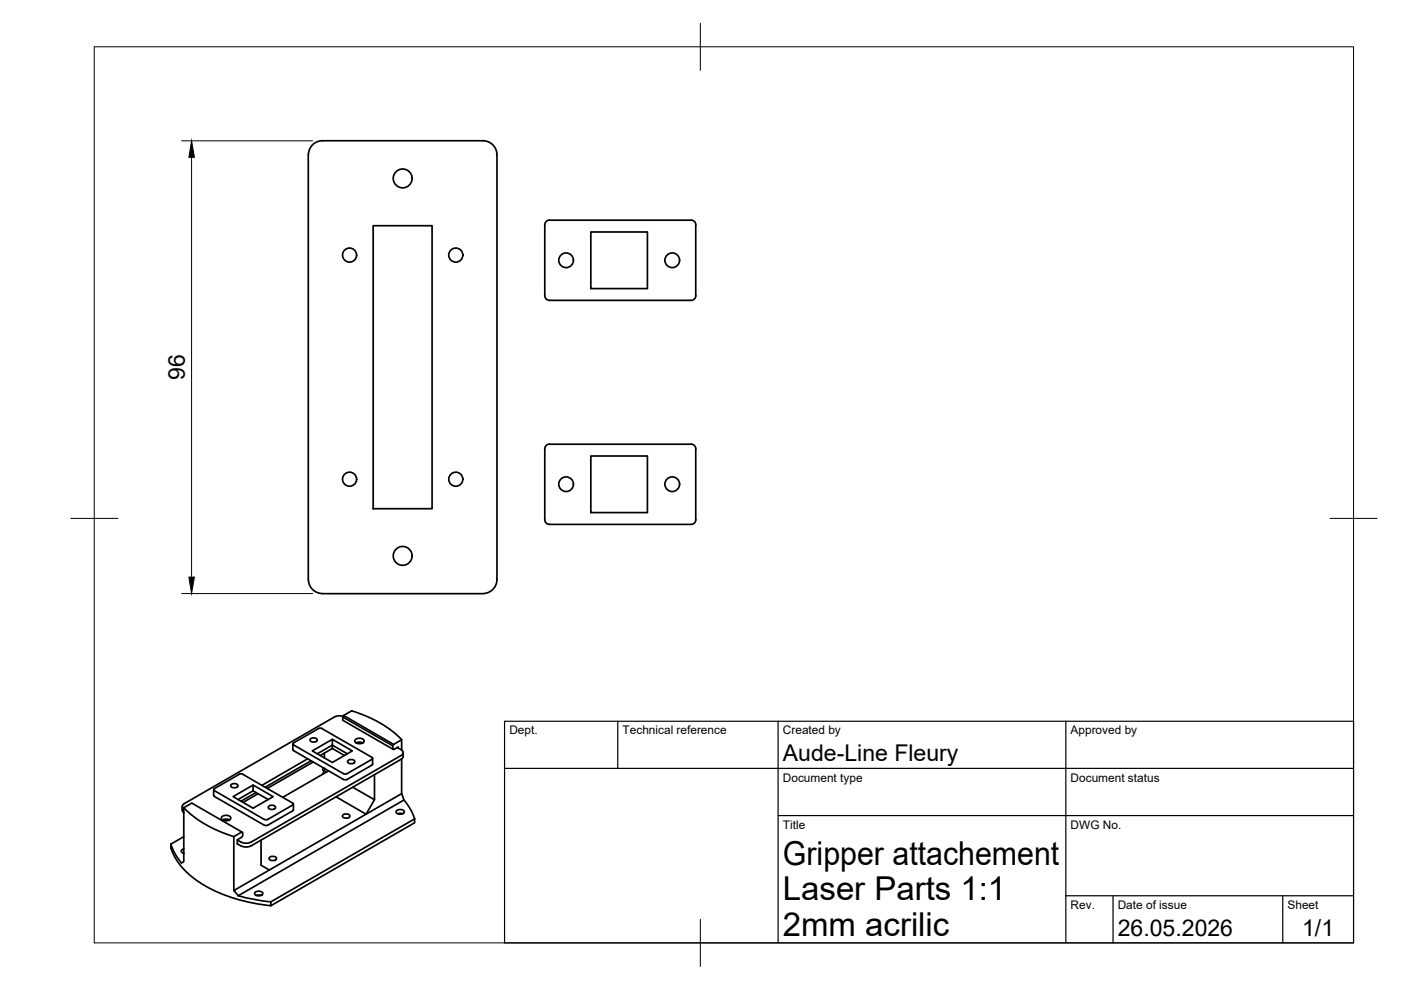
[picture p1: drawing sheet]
<svg xmlns="http://www.w3.org/2000/svg" width="297mm" height="210mm" viewBox="0 0 297 210" stroke-linecap="round" stroke-linejoin="round" font-family="sans-serif">
<!-- layer: Visible -->
<g fill="none" stroke="#000" stroke-width=".36">
<path d="M65.4 32.8v90.1M65.4 32.8a2.99 2.99 0 0 1 3-3h34a2.99 2.99 0 0 1 3 3M105.4 32.8v90.1a2.99 2.99 0 0 1-3 2.9M79.1 47.9h12.5v60h-12.5zM115.5 47.7v15M116.5 46.7h30M116.5 46.7a1.01 1.01 0 0 0-1 1M125.3 49.2h12v12h-12zM146.5 46.7a1.01 1.01 0 0 1 1 1M147.5 47.7v15M115.5 62.7a1.01 1.01 0 0 0 1 1h30a1.01 1.01 0 0 0 1-1M115.5 95.2a1.01 1.01 0 0 1 1-1h30a.97 .97 0 0 1 1 1"/>
<path d="M115.5 95.2v15a1.01 1.01 0 0 0 1 1h30a1.01 1.01 0 0 0 1-1v-15M125.3 96.7h12v12h-12zM65.4 122.9a2.99 2.99 0 0 0 3 2.9M68.4 125.9h34M62.1 157.7v1.3M62.1 158.9l10.8 6.4M62.2 157.9l10.7 6.2M65.9 156.6l.3-.1a.77 .77 0 0 1 1 .5 .86 .86 0 0 1-1.5-.2zM67.3 159.8l3.2-1.8 3.1 1.8M67.5 154.5l-5.3 3-.1 .3 .1 .1M67.6 154.4h.7M68.2 154.5l10.8 6.2-.1 .3-5.3 3.1-.7-.1"/>
<path d="M68.8 159.7v1M70.5 156.8l-4.3 2.4 4.3 2.5 4.2-2.5-4.2-2.4v1.9l2.5 1.5M70.5 158.7l-2.6 1.5M72.7 152l10.6 6.1M72.8 151.9l-1.2-.1-.7 .2-31.8 18.4M72.9 151.7l10.6 6.1M74.5 150.7l-1.6 1-.2 .3v.7l10.6 6.1M74.6 150.7a24.8 24.8 0 0 1 10.6 6.1M75.3 156.9a1.25 1.25 0 0 1 1.9 .2 1.16 1.16 0 0 1-2 0zM75.5 157.5a1.57 1.57 0 0 1 1.4 0M75.7 157.6h1M84.2 158.5l.9 .5 .4 .4-.2 .5-.2 .3-31.9 18.4"/>
<path d="M84.4 158.6v-.2l-.9 .5-.2-.1v-.7l.2-.3 1.7-1v2.2M85.5 159.6v.8M36.2 179a7.3 7.3 0 0 0 1.8 4.1 24.4 24.4 0 0 0 13.6 7.9l5.8 1M38.6 171l.1 1 .3 .3M39 177.4l-2.8 1.6M39 180l-.6 .4 .6 .5M39 171.3a24.2 24.2 0 0 0 10.6 6.1M39.1 170.4l-.4 .5 .3 .6M45.3 167.4v1.2l.2 .2M45.4 168.9l10.6 6.1M45.4 167.6l10.6 6.2M45.5 167.2l-.2 .3 .2 .1"/>
<path d="M47 173.2a1.25 1.25 0 0 1 1.9 .2 1.16 1.16 0 0 1-2 0zM47.2 173.8a1.57 1.57 0 0 1 1.4 0M47.4 173.9h1.1M49.1 166.3l.3-.1a.77 .77 0 0 1 1 .5 .86 .86 0 0 1-1.5-.2zM50.3 178.9l.8 .5M50.3 178.1l.8 .5M50.4 179l-.1-1 1-.5 .2-.3v-.7l-.2-.1-1.7 1v11.4l7.5-4.3M50.5 169.5l3.2-1.8 3.2 1.8M50.7 164.2l-5.3 3M50.8 164.1h.7l10.6 6.2M51.1 178.5a2.33 2.33 0 0 0 2.1 0M51.1 179.3a2.33 2.33 0 0 0 2.1 0"/>
<path d="M51.3 176.4l-10.6-6.1-1.7 1v11.4l-.5 .3-.4-.6-1.1-1.7-.8-1.7M53.7 166.4l-4.3 2.5 4.3 2.5 4.2-2.5-4.2-2.5v1.3M54.3 168l-3.2 1.9M54.7 168.3l-3.2 1.8M55.4 178.1v5.3l1.7 1.1M57.1 170.9l.3-.1a.77 .77 0 0 1 1 .5 .86 .86 0 0 1-1.5-.2zM62.1 170.3l.1 .1-.1 .3-5.4 3.1-.6-.1M62.2 171.7l-5.5 3.3h-.6M62.2 170.5v1.2M65.2 160.9l-9.7 5.6M66 161.3l-9.8 5.6M66.4 161.6l-9.7 5.6"/>
<path d="M68.6 162.8l-.2 .4 .3 .3M68.8 162.9v.5M69.2 163.7l-.4-.3-.5 .8M69.7 163.4l-9.8 5.7M71.2 168.9l6.4 3.7-20.5 11.9M72.7 172.8l.7-.2a.57 .57 0 0 1 .7 .6l-.7 .3a.57 .57 0 0 1-.7-.7zM73.9 161.2l.3-.1a.77 .77 0 0 1 1 .5 .86 .86 0 0 1-1.5-.2zM74.8 166.9l4.6 2.7-1.8 3 7.6-4.3M79 160.8v1.2M79 162l-5.4 3.3h-.7M79.4 164.3v5.3M84 171.9l.8-.3a.63 .63 0 0 1 .9 .7l-.9 .3a.63 .63 0 0 1-.8-.7z"/>
<path d="M84.3 172.5h1.1M85.2 160.9v7.4M85.2 168.3l.4 1.3M85.5 160.4l-.4 .6-31.9 18.4M85.6 169.6l-35.1 20.3M85.6 169.6l1.3 1.7 1 2.3M39 180.8l-.2 .1M49.6 188.8l.9 1.1M50.5 189.9l3.4 .8 3.5 .5M54 189.3l.9-.4a.63 .63 0 0 1 .8 .7l-.8 .3a.63 .63 0 0 1-.9-.6zM54.3 189.8h1.1M57.1 181.8l.7-.2a.57 .57 0 0 1 .8 .6l-.8 .3a.57 .57 0 0 1-.7-.7z"/>
<path d="M57.4 191.2l30.5-17.6v.8l-30.5 17.6z"/>
<circle cx="85.4" cy="37.8" r="2"/>
<circle cx="74.1" cy="54.1" r="1.49"/>
<circle cx="96.6" cy="54.1" r="1.49"/>
<circle cx="120" cy="55.2" r="1.56"/>
<circle cx="142.5" cy="55.2" r="1.56"/>
<circle cx="74.1" cy="101.6" r="1.49"/>
<circle cx="85.4" cy="117.9" r="2"/>
<circle cx="96.6" cy="101.6" r="1.49"/>
<circle cx="120" cy="102.7" r="1.56"/>
<circle cx="142.5" cy="102.7" r="1.56"/>
</g>
<!-- layer: BORDER -->
<path d="M20 9.9h267v190h-267zM148.5 4.9v10M15 109.9h10M282 109.9h10M148.5 194.9v10" fill="none" stroke="#000" stroke-width=".21"/>
<!-- layer: TITLEBLOCK -->
<path d="M107 152.9h180v47h-180zM131 152.9v10M165 152.9v47M226 152.9v47M107 162.9h180M165 172.9h122M226 189.9h61M236 189.9v10M272 189.9v10" fill="none" stroke="#000" stroke-width=".25"/>
<!-- layer: FD_Dimensions -->
<path d="M38.5 29.9h27.8M40.6 33.4v89M38.5 125.8h27.8" fill="none" stroke="#000" stroke-width=".21"/>
<path d="M40.6 29.9l.6 3.5h-1.2zM40 122.4h1.2l-.6 3.4z" fill="#000" stroke="#000" stroke-width=".21"/>
<g font-size="7">
<text x="166" y="183.4">Gripper attachement</text>
<text x="166" y="190.9">Laser Parts 1:1</text>
<text x="166" y="198.4">2mm acrilic</text>
</g>
<g font-size="4.9">
<text x="39.2" y="80.6" transform="rotate(-90 39.2 80.6)">96</text>
<text x="166" y="161.4">Aude-Line Fleury</text>
<text x="237" y="198.4">26.05.2026</text>
<text x="276.1" y="198.6">1/1</text>
</g>
<g font-size="2.5">
<text x="108" y="155.7">Dept.</text>
<text x="132" y="155.7">Technical reference</text>
<text x="166" y="155.7">Created by</text>
<text x="227" y="155.7">Approved by</text>
<text x="166" y="165.7">Document type</text>
<text x="227" y="165.7">Document status</text>
<text x="166" y="175.7">Title</text>
<text x="227" y="175.7">DWG No.</text>
<text x="227" y="192.7">Rev.</text>
<text x="237" y="192.7">Date of issue</text>
<text x="273" y="192.7">Sheet</text>
</g>
</svg>
